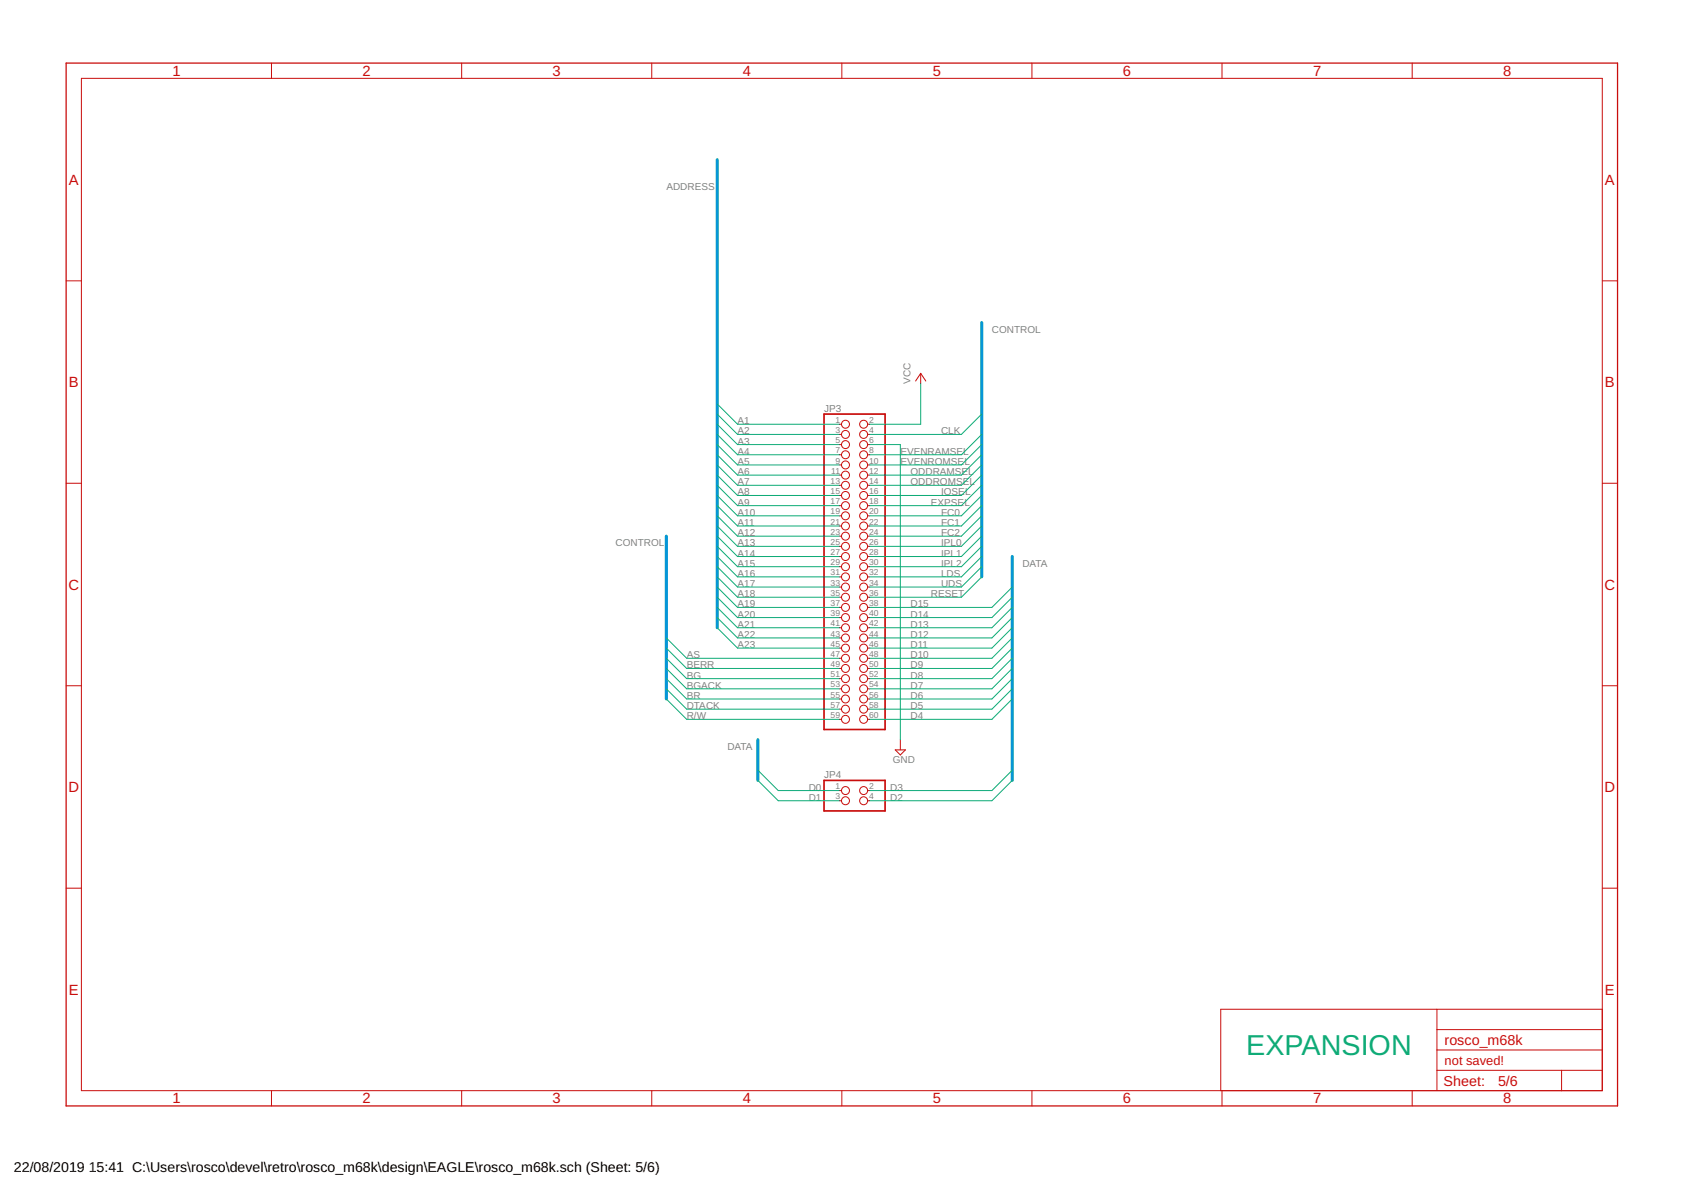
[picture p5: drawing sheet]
<svg xmlns="http://www.w3.org/2000/svg" width="420mm" height="297mm" viewBox="0 0 420 297" stroke-linecap="round" stroke-linejoin="round" font-family="sans-serif">
<path d="M205.7 103.4h15.3v78.7h-15.3zM205.7 194.8h15.3v7.6h-15.3z" fill="none" stroke="#c90d0c" stroke-width=".42"/>
<g fill="none" stroke="#c90d0c" stroke-width=".25">
<path d="M20.3 19.6h379.7v252.6h-379.7zM67.8 15.7v3.9M115.3 15.7v3.9M162.7 15.7v3.9M210.2 15.7v3.9M257.6 15.7v3.9M305.1 15.7v3.9M352.6 15.7v3.9M16.5 70.1h3.8M400 70.1h3.8M229.8 93.2l1.3 1.9M229.8 93.2l-1.2 1.9"/>
<path d="M229.8 93.2v2.5M209.5 105.9h.6M209.5 108.4h.6M209.5 111h.6M209.5 113.5h.6M209.5 116.1h.6M209.5 118.6h.6M216.6 105.9h.5M216.6 108.4h.5M216.6 111h.5M216.6 113.5h.5M216.6 116.1h.5"/>
<path d="M216.6 118.6h.5M16.5 120.6h3.8M209.5 121.1h.6M209.5 123.7h.6M209.5 126.2h.6M209.5 128.8h.6M209.5 131.3h.6M209.5 133.8h.6M209.5 136.4h.6M209.5 138.9h.6M216.6 121.1h.5M216.6 123.7h.5"/>
<path d="M216.6 126.2h.5M216.6 128.8h.5M216.6 131.3h.5M216.6 133.8h.5M216.6 136.4h.5M216.6 138.9h.5M400 120.6h3.8M209.5 141.5h.6M209.5 144h.6M209.5 146.5h.6M209.5 149.1h.6M209.5 151.6h.6"/>
<path d="M209.5 154.2h.6M209.5 156.7h.6M209.5 159.2h.6M216.6 141.5h.5M216.6 144h.5M216.6 146.5h.5M216.6 149.1h.5M216.6 151.6h.5M216.6 154.2h.5M216.6 156.7h.5M216.6 159.2h.5M16.5 171.2h3.8"/>
<path d="M209.5 161.8h.6M209.5 164.3h.6M209.5 166.9h.6M209.5 169.4h.6M209.5 171.9h.6M209.5 174.5h.6M209.5 177h.6M209.5 179.6h.6M216.6 161.8h.5M216.6 164.3h.5M216.6 166.9h.5M216.6 169.4h.5"/>
<path d="M216.6 171.9h.5M216.6 174.5h.5M216.6 177h.5M216.6 179.6h.5M400 171.2h3.8M209.5 197.3h.6M209.5 199.9h.6M216.6 197.3h.5M216.6 199.9h.5M223.5 187.2h2.5l-1.2 1.2zM224.8 184.6v2.6M16.5 221.7h3.8"/>
<path d="M400 221.7h3.8M358.7 251.9v20.3M358.7 257h41.3M400 251.9h-95.2v20.3M67.8 272.2v3.9M115.3 272.2v3.9M162.7 272.2v3.9M210.2 272.2v3.9M257.6 272.2v3.9M305.1 272.2v3.9M352.6 272.2v3.9M358.7 267.2h41.3"/>
<path d="M358.7 262.1h41.3M389.8 267.2v5"/>
<circle cx="211.1" cy="113.5" r=".99"/>
<circle cx="211.1" cy="116.1" r=".99"/>
<circle cx="211.1" cy="108.4" r=".99"/>
<circle cx="211.1" cy="111" r=".99"/>
<circle cx="211.1" cy="118.6" r=".99"/>
<circle cx="211.1" cy="105.9" r=".99"/>
<circle cx="215.6" cy="116.1" r=".99"/>
<circle cx="215.6" cy="108.4" r=".99"/>
<circle cx="215.6" cy="111" r=".99"/>
<circle cx="215.6" cy="113.5" r=".99"/>
<circle cx="215.6" cy="105.9" r=".99"/>
<circle cx="215.6" cy="118.6" r=".99"/>
<circle cx="211.1" cy="123.7" r=".99"/>
<circle cx="211.1" cy="126.2" r=".99"/>
<circle cx="211.1" cy="131.3" r=".99"/>
<circle cx="211.1" cy="121.1" r=".99"/>
<circle cx="211.1" cy="133.8" r=".99"/>
<circle cx="211.1" cy="136.4" r=".99"/>
<circle cx="211.1" cy="138.9" r=".99"/>
<circle cx="211.1" cy="128.8" r=".99"/>
<circle cx="215.6" cy="128.8" r=".99"/>
<circle cx="215.6" cy="131.3" r=".99"/>
<circle cx="215.6" cy="138.9" r=".99"/>
<circle cx="215.6" cy="133.8" r=".99"/>
<circle cx="215.6" cy="123.7" r=".99"/>
<circle cx="215.6" cy="136.4" r=".99"/>
<circle cx="215.6" cy="121.1" r=".99"/>
<circle cx="215.6" cy="126.2" r=".99"/>
<circle cx="211.1" cy="156.7" r=".99"/>
<circle cx="211.1" cy="154.2" r=".99"/>
<circle cx="211.1" cy="159.2" r=".99"/>
<circle cx="211.1" cy="149.1" r=".99"/>
<circle cx="211.1" cy="151.6" r=".99"/>
<circle cx="211.1" cy="141.5" r=".99"/>
<circle cx="211.1" cy="146.5" r=".99"/>
<circle cx="211.1" cy="144" r=".99"/>
<circle cx="215.6" cy="149.1" r=".99"/>
<circle cx="215.6" cy="146.5" r=".99"/>
<circle cx="215.6" cy="154.2" r=".99"/>
<circle cx="215.6" cy="159.2" r=".99"/>
<circle cx="215.6" cy="144" r=".99"/>
<circle cx="215.6" cy="151.6" r=".99"/>
<circle cx="215.6" cy="156.7" r=".99"/>
<circle cx="215.6" cy="141.5" r=".99"/>
<circle cx="211.1" cy="169.4" r=".99"/>
<circle cx="211.1" cy="166.9" r=".99"/>
<circle cx="211.1" cy="161.8" r=".99"/>
<circle cx="211.1" cy="171.9" r=".99"/>
<circle cx="211.1" cy="164.3" r=".99"/>
<circle cx="211.1" cy="174.5" r=".99"/>
<circle cx="211.1" cy="177" r=".99"/>
<circle cx="211.1" cy="179.6" r=".99"/>
<circle cx="215.6" cy="171.9" r=".99"/>
<circle cx="215.6" cy="161.8" r=".99"/>
<circle cx="215.6" cy="166.9" r=".99"/>
<circle cx="215.6" cy="169.4" r=".99"/>
<circle cx="215.6" cy="164.3" r=".99"/>
<circle cx="215.6" cy="179.6" r=".99"/>
<circle cx="215.6" cy="177" r=".99"/>
<circle cx="215.6" cy="174.5" r=".99"/>
<circle cx="211.1" cy="197.3" r=".99"/>
<circle cx="211.1" cy="199.9" r=".99"/>
<circle cx="215.6" cy="199.9" r=".99"/>
<circle cx="215.6" cy="197.3" r=".99"/>
</g>
<path d="M16.5 15.7h387.3v260.4h-387.3z" fill="none" stroke="#c90d0c" stroke-width=".32"/>
<path d="M179 39.9v116.8M245.1 80.5v63.5M166.3 133.8v40.7M252.7 138.9v55.9M189.2 184.6v10.2" fill="none" stroke="#0696d7" stroke-width=".76"/>
<g fill="none" stroke="#0dab76" stroke-width=".25">
<path d="M229.8 95.7v10.2h-12.7M179 100.8l5.1 5.1h25.4M179 103.4l5.1 5h25.4M179 105.9l5.1 5.1h25.4M179 108.4l5.1 5.1h25.4M179 111l5.1 5.1h25.4M179 113.5l5.1 5.1h25.4M179 116.1l5.1 5h25.4M179 118.6l5.1 5.1h25.4M217.1 111h7.7v73.6M245.1 103.4l-5.1 5h-22.9M245.1 108.4l-5.1 5.1h-22.9"/>
<path d="M245.1 111l-5.1 5.1h-22.9M245.1 113.5l-5.1 5.1h-22.9M245.1 116.1l-5.1 5h-22.9M245.1 118.6l-5.1 5.1h-22.9M179 121.1l5.1 5.1h25.4M179 123.7l5.1 5.1h25.4M179 126.2l5.1 5.1h25.4M179 128.8l5.1 5h25.4M179 131.3l5.1 5.1h25.4M179 133.8l5.1 5.1h25.4M179 136.4l5.1 5.1h25.4M179 138.9l5.1 5.1h25.4"/>
<path d="M245.1 121.1l-5.1 5.1h-22.9M245.1 123.7l-5.1 5.1h-22.9M245.1 126.2l-5.1 5.1h-22.9M245.1 128.8l-5.1 5h-22.9M245.1 131.3l-5.1 5.1h-22.9M245.1 133.8l-5.1 5.1h-22.9M245.1 136.4l-5.1 5.1h-22.9M245.1 138.9l-5.1 5.1h-22.9M166.3 159.2l5.1 5.1h38.1M179 141.5l5.1 5h25.4M179 144l5.1 5.1h25.4M179 146.5l5.1 5.1h25.4"/>
<path d="M179 149.1l5.1 5.1h25.4M179 151.6l5.1 5.1h25.4M179 154.2l5.1 5h25.4M179 156.7l5.1 5.1h25.4M245.1 141.5l-5.1 5h-22.9M245.1 144l-5.1 5.1h-22.9M252.7 146.5l-5.1 5.1h-30.5M252.7 149.1l-5.1 5.1h-30.5M252.7 151.6l-5.1 5.1h-30.5M252.7 154.2l-5.1 5h-30.5M252.7 156.7l-5.1 5.1h-30.5M252.7 159.2l-5.1 5.1h-30.5"/>
<path d="M166.3 161.8l5.1 5.1h38.1M166.3 164.3l5.1 5.1h38.1M166.3 166.9l5.1 5h38.1M166.3 169.4l5.1 5.1h38.1M166.3 171.9l5.1 5.1h38.1M166.3 174.5l5.1 5.1h38.1M252.7 161.8l-5.1 5.1h-30.5M252.7 164.3l-5.1 5.1h-30.5M252.7 166.9l-5.1 5h-30.5M252.7 169.4l-5.1 5.1h-30.5M252.7 171.9l-5.1 5.1h-30.5M252.7 174.5l-5.1 5.1h-30.5"/>
<path d="M189.2 194.8l5.1 5.1h15.2M189.2 192.3l5.1 5h15.2M252.7 192.3l-5.1 5h-30.5M252.7 194.8l-5.1 5.1h-30.5"/>
</g>
<text font-size="7.2" fill="#0dab76" x="311.1" y="263.4">EXPANSION</text>
<g font-size="3.7" fill="#c90d0c">
<text x="43" y="18.9">1</text>
<text x="90.5" y="18.9">2</text>
<text x="138" y="18.9">3</text>
<text x="185.4" y="18.9">4</text>
<text x="232.9" y="18.9">5</text>
<text x="280.3" y="18.9">6</text>
<text x="327.8" y="18.9">7</text>
<text x="375.3" y="18.9">8</text>
<text x="17.2" y="46.1">A</text>
<text x="400.7" y="46.1">A</text>
<text x="17.2" y="96.7">B</text>
<text x="400.7" y="96.7">B</text>
<text x="17.1" y="147.2">C</text>
<text x="400.6" y="147.2">C</text>
<text x="17.1" y="197.7">D</text>
<text x="400.6" y="197.7">D</text>
<text x="17.2" y="248.3">E</text>
<text x="400.7" y="248.3">E</text>
<text x="43" y="275.4">1</text>
<text x="90.5" y="275.4">2</text>
<text x="138" y="275.4">3</text>
<text x="185.4" y="275.4">4</text>
<text x="232.9" y="275.4">5</text>
<text x="280.3" y="275.4">6</text>
<text x="327.8" y="275.4">7</text>
<text x="375.3" y="275.4">8</text>
</g>
<g font-size="3.6" fill="#c90d0c">
<text x="360.6" y="260.8">rosco_m68k</text>
<text x="360.4" y="271.1">Sheet:</text>
<text x="374" y="271">5/6</text>
</g>
<g font-size="3.5">
<text x="3.5" y="292.5">22/08/2019</text>
<text x="22.2" y="292.5">15:41 C:\Users\rosco\devel\retro\rosco_m68k\design\EAGLE\rosco_m68k.sch (Sheet: 5/6)</text>
</g>
<text font-size="3.2" fill="#c90d0c" x="360.6" y="265.9">not saved!</text>
<g font-size="2.5" fill="#808080">
<text x="166.4" y="47.5">ADDRESS</text>
<text x="247.6" y="83">CONTROL</text>
<text x="227.3" y="95.7" transform="rotate(-90 227.3 95.7)">VCC</text>
<text x="184.1" y="105.9">A1</text>
<text x="205.7" y="102.7">JP3</text>
<text x="184.1" y="108.4">A2</text>
<text x="184.1" y="111">A3</text>
<text x="184.1" y="113.5">A4</text>
<text x="224.8" y="113.5">EVENRAMSEL</text>
<text x="234.9" y="108.4">CLK</text>
<text x="184.1" y="116.1">A5</text>
<text x="184.1" y="118.6">A6</text>
<text x="224.8" y="116.1">EVENROMSEL</text>
<text x="227.3" y="118.6">ODDRAMSEL</text>
<text x="184.1" y="121.1">A7</text>
<text x="184.1" y="123.7">A8</text>
<text x="227.3" y="121.1">ODDROMSEL</text>
<text x="234.9" y="123.7">IOSEL</text>
<text x="184.1" y="126.2">A9</text>
<text x="184.1" y="128.8">A10</text>
<text x="184.1" y="131.3">A11</text>
<text x="232.4" y="126.2">EXPSEL</text>
<text x="234.9" y="128.8">FC0</text>
<text x="234.9" y="131.3">FC1</text>
<text x="153.7" y="136.4">CONTROL</text>
<text x="184.1" y="133.8">A12</text>
<text x="184.1" y="136.4">A13</text>
<text x="234.9" y="133.8">FC2</text>
<text x="234.9" y="136.4">IPL0</text>
<text x="184.1" y="138.9">A14</text>
<text x="184.1" y="141.5">A15</text>
<text x="184.1" y="144">A16</text>
<text x="234.9" y="138.9">IPL1</text>
<text x="234.9" y="141.5">IPL2</text>
<text x="234.9" y="144">LDS</text>
<text x="255.2" y="141.5">DATA</text>
<text x="184.1" y="146.5">A17</text>
<text x="184.1" y="149.1">A18</text>
<text x="232.4" y="149.1">RESET</text>
<text x="234.9" y="146.5">UDS</text>
<text x="184.1" y="151.6">A19</text>
<text x="184.1" y="154.2">A20</text>
<text x="227.3" y="154.2">D14</text>
<text x="227.3" y="151.6">D15</text>
<text x="184.1" y="156.7">A21</text>
<text x="184.1" y="159.2">A22</text>
<text x="184.1" y="161.8">A23</text>
<text x="227.3" y="161.8">D11</text>
<text x="227.3" y="159.2">D12</text>
<text x="227.3" y="156.7">D13</text>
<text x="171.4" y="164.3">AS</text>
<text x="171.4" y="166.9">BERR</text>
<text x="227.3" y="166.9">D9</text>
<text x="227.3" y="164.3">D10</text>
<text x="171.4" y="169.4">BG</text>
<text x="171.4" y="171.9">BGACK</text>
<text x="227.3" y="171.9">D7</text>
<text x="227.3" y="169.4">D8</text>
<text x="171.4" y="174.5">BR</text>
<text x="171.4" y="177">DTACK</text>
<text x="171.4" y="179.6">R/W</text>
<text x="227.3" y="179.6">D4</text>
<text x="227.3" y="177">D5</text>
<text x="227.3" y="174.5">D6</text>
<text x="181.6" y="187.2">DATA</text>
<text x="222.9" y="190.3">GND</text>
<text x="201.9" y="197.3">D0</text>
<text x="205.7" y="194.2">JP4</text>
<text x="222.2" y="197.3">D3</text>
<text x="201.9" y="199.9">D1</text>
<text x="222.2" y="199.9">D2</text>
</g>
<g font-size="2.1" fill="#808080">
<text x="208.5" y="105.5">1</text>
<text x="216.9" y="105.5">2</text>
<text x="208.5" y="108.1">3</text>
<text x="208.5" y="110.6">5</text>
<text x="208.5" y="113.2">7</text>
<text x="216.9" y="108.1">4</text>
<text x="216.9" y="110.6">6</text>
<text x="216.9" y="113.2">8</text>
<text x="207.5" y="118.2">11</text>
<text x="208.5" y="115.7">9</text>
<text x="216.9" y="115.7">10</text>
<text x="216.9" y="118.2">12</text>
<text x="207.4" y="120.8">13</text>
<text x="207.4" y="123.3">15</text>
<text x="207.4" y="125.9">17</text>
<text x="216.9" y="120.8">14</text>
<text x="216.9" y="123.3">16</text>
<text x="216.9" y="125.9">18</text>
<text x="207.4" y="128.4">19</text>
<text x="207.4" y="130.9">21</text>
<text x="216.9" y="128.4">20</text>
<text x="216.9" y="130.9">22</text>
<text x="207.4" y="133.5">23</text>
<text x="207.4" y="136">25</text>
<text x="216.9" y="133.5">24</text>
<text x="216.9" y="136">26</text>
<text x="207.4" y="138.6">27</text>
<text x="207.4" y="141.1">29</text>
<text x="207.4" y="143.6">31</text>
<text x="216.9" y="138.6">28</text>
<text x="216.9" y="141.1">30</text>
<text x="216.9" y="143.6">32</text>
<text x="207.4" y="146.2">33</text>
<text x="207.4" y="148.7">35</text>
<text x="216.9" y="146.2">34</text>
<text x="216.9" y="148.7">36</text>
<text x="207.4" y="151.3">37</text>
<text x="207.4" y="153.8">39</text>
<text x="216.9" y="151.3">38</text>
<text x="216.9" y="153.8">40</text>
<text x="207.4" y="156.3">41</text>
<text x="207.4" y="158.9">43</text>
<text x="207.4" y="161.4">45</text>
<text x="216.9" y="156.3">42</text>
<text x="216.9" y="158.9">44</text>
<text x="216.9" y="161.4">46</text>
<text x="207.4" y="164">47</text>
<text x="207.4" y="166.5">49</text>
<text x="216.9" y="164">48</text>
<text x="216.9" y="166.5">50</text>
<text x="207.4" y="169">51</text>
<text x="207.4" y="171.6">53</text>
<text x="216.9" y="169">52</text>
<text x="216.9" y="171.6">54</text>
<text x="207.4" y="174.1">55</text>
<text x="207.4" y="176.7">57</text>
<text x="207.4" y="179.2">59</text>
<text x="216.9" y="174.1">56</text>
<text x="216.9" y="176.7">58</text>
<text x="216.9" y="179.2">60</text>
<text x="208.5" y="197">1</text>
<text x="216.9" y="197">2</text>
<text x="208.5" y="199.5">3</text>
<text x="216.9" y="199.5">4</text>
</g>
</svg>
